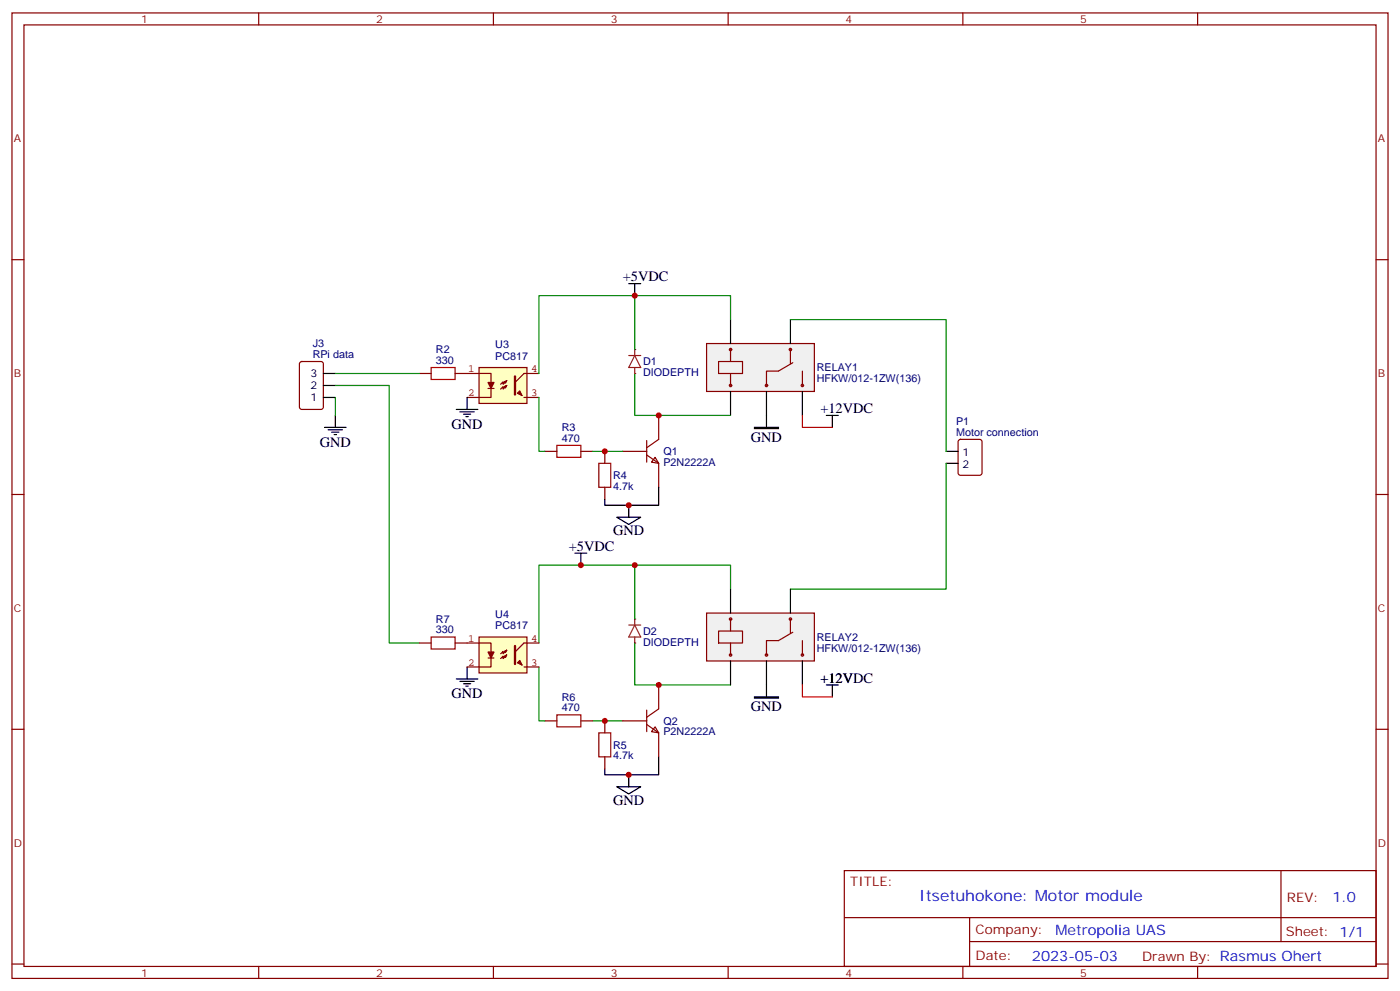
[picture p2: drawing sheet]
<svg xmlns="http://www.w3.org/2000/svg" width="412mm" height="292mm" viewBox="0 0 412 292" stroke-linecap="round" stroke-linejoin="round" font-family="sans-serif">
<g fill="none" stroke="#870000" stroke-width=".35">
<path d="M3.5 3.8h405.4v284.3h-405.4zM7.1 7.3h398.2v277.3h-398.2zM76.2 3.8v3.5M145.3 3.8v3.5M214.5 3.8v3.5M283.6 3.8v3.5M352.8 3.8v3.5M3.5 76.5h3.6M405.3 76.5h3.6M3.5 145.6h3.6M405.3 145.6h3.6M3.5 214.8h3.6"/>
<path d="M405.3 214.8h3.6M248.7 256.4h156.6v28.2h-156.6zM377.3 256.4v20.9M248.7 270.2h156.5M285.6 277.3h119.6M285.6 270.2v14.2M3.5 283.9h3.6M76.2 284.6v3.5M145.3 284.6v3.5M214.5 284.6v3.5M283.6 284.6v3.5M352.8 284.6v3.5"/>
<path d="M405.3 283.9h3.6"/>
</g>
<path d="M141.1 108.2h14.1v10.6h-14.1z" fill="#ffffc2" stroke="#850000" stroke-width=".35"/>
<g fill="#850000" stroke="#850000" stroke-width=".35">
<path d="M143.8 112.6h1.7l-.9 1.8z"/>
<path d="M152.4 115.8l.7-.7 .7 1.4z"/>
</g>
<path d="M137.6 110h7v2.6M143.8 114.4h1.7M144.6 114.4v2.7h-7M148.6 112.5l.7-.4-.4 .7zM149.3 112.1l-1.1 1.1v-.7l-.7 .7M149.3 113.5l-.4 .7-.3-.3 .7-.4-1.1 1.1v-.7l-.7 .7M154.3 117.1h4.4M158.7 110h-4.4l-2.6 2.6" fill="none" stroke="#850000" stroke-width=".35"/>
<path d="M151.7 110.9v5.3" fill="none" stroke="#850000" stroke-width=".71"/>
<path d="M88.4 106.7l.5-.2h5.6l.7 .4v13l-.4 .6-5.9 .1-.7-.5v-12.9zM123.5 110h3.5M134.1 110h3.5" fill="none" stroke="#870000" stroke-width=".35"/>
<g fill="none" stroke="#000" stroke-width=".35">
<path d="M95.2 110h3.6M95.2 117.1h3.6M95.2 113.5h3.6M137.6 117.1v3.5M95.6 125.9h6.4M96.7 126.6h4.2M97.7 127.3h2.1M98.4 128h.7M98.8 122.3v3.6M134.4 120.6h6.4M135.5 121.3h4.2M136.5 122h2.1"/>
<path d="M137.2 122.7h.7"/>
</g>
<path d="M127 108.2h7.1v3.6h-7.1z" fill="none" stroke="#a10000" stroke-width=".35"/>
<path d="M98.8 110h24.7M98.8 117.1v5.2" fill="none" stroke="#008700" stroke-width=".35"/>
<path d="M193 134.7l1 1.8-2.1-.4z" fill="#fff" stroke="#870000" stroke-width=".35"/>
<path d="M160.5 132.9h3.5M171.1 132.9h3.5M183.4 132.9h7.1M190.5 134l3.5 2.5v7M190.5 129.8v6.3M194 122.3v7.1l-3.5 2.5" fill="none" stroke="#870000" stroke-width=".35"/>
<path d="M164 131.2h7.1v3.5h-7.1z" fill="none" stroke="#a10000" stroke-width=".35"/>
<path d="M185.2 83.5h3.5M187 83.5v3.6" fill="none" stroke="#000" stroke-width=".35"/>
<path d="M208.1 101.2h31.8v14.1h-31.8z" fill="#f0f0f0" stroke="#870000" stroke-width=".35"/>
<path d="M215.2 94.1v7.1M232.8 94.1v7.1M215.2 115.3v7M225.8 115.3v7M236.4 115.3v7M181.7 152.3h7l-3.5 2.1zM185.2 148.8v3.5" fill="none" stroke="#000" stroke-width=".35"/>
<g fill="none" stroke="#870000" stroke-width=".35">
<path d="M211.7 106.5h7v3.5h-7zM215.2 102.9v3.6M215.2 110v3.5M232.8 102.9v4.3M233.5 106.8l-4.2 2.5h-3.5v4.2M236.4 109.3v4.2M178.2 132.9v3.6M178.2 143.5v3.5"/>
<circle cx="215.2" cy="113.5" r=".35"/>
<circle cx="215.2" cy="102.9" r=".35"/>
<circle cx="225.8" cy="113.5" r=".35"/>
<circle cx="232.8" cy="102.9" r=".35"/>
<circle cx="236.4" cy="113.5" r=".35"/>
</g>
<path d="M176.4 136.5h3.5v7h-3.5z" fill="none" stroke="#a10000" stroke-width=".35"/>
<path d="M158.7 117.1v15.8h1.8M187 110v12.3h28.2M174.6 132.9h8.8" fill="none" stroke="#008700" stroke-width=".35"/>
<path d="M185.2 104.7h3.5M187 104.7l1.7 3.5h-3.5zM187 102.9v1.8M187 108.2v1.8" fill="none" stroke="#8c2424" stroke-width=".35"/>
<g fill="#8c2424">
<circle cx="187" cy="110" r=".18"/>
<circle cx="187" cy="102.9" r=".18"/>
</g>
<path d="M187 87.1h-28.3v22.9M215.2 94.1v-7h-28.2v15.8M232.8 94.1h45.9v38.8M278.7 136.5v37h-45.9M215.2 173.5v-7.1h-56.5v23" fill="none" stroke="#008700" stroke-width=".35"/>
<path d="M278.7 132.9h3.5M278.7 136.5h3.5M194 143.5v5.3h-15.8v-1.8M194 222.9v5.3h-15.8v-1.8" fill="none" stroke="#000" stroke-width=".35"/>
<path d="M282.5 129.6l.4-.2h5.7l.6 .4 .1 9.5-.5 .6-5.9 .1-.6-.5-.1-9.4z" fill="none" stroke="#870000" stroke-width=".35"/>
<path d="M185.2 184.1h3.5M187 184.1l1.7 3.5h-3.5zM187 182.3v1.8M187 187.6v1.8" fill="none" stroke="#8c2424" stroke-width=".35"/>
<g fill="#8c2424">
<circle cx="187" cy="189.4" r=".18"/>
<circle cx="187" cy="182.3" r=".18"/>
</g>
<path d="M158.7 196.4v15.9h1.8M187 189.4v12.3h28.2M174.6 212.3h8.8" fill="none" stroke="#008700" stroke-width=".35"/>
<path d="M181.7 231.7h7l-3.5 2.1zM185.2 228.2v3.5" fill="none" stroke="#000" stroke-width=".35"/>
<path d="M176.4 215.8h3.5v7.1h-3.5z" fill="none" stroke="#a10000" stroke-width=".35"/>
<path d="M178.2 212.3v3.5M178.2 222.9v3.5" fill="none" stroke="#870000" stroke-width=".35"/>
<path d="M208.1 180.6h31.8v14.1h-31.8z" fill="#f0f0f0" stroke="#870000" stroke-width=".35"/>
<path d="M169.3 162.9h3.6M171.1 162.9v3.5M215.2 173.5v7.1M232.8 173.5v7.1M215.2 194.7v7M225.8 194.7v7M236.4 194.7v7" fill="none" stroke="#000" stroke-width=".35"/>
<g fill="none" stroke="#870000" stroke-width=".35">
<path d="M211.7 185.8h7v3.6h-7zM215.2 182.3v3.5M215.2 189.4v3.5M232.8 182.3v4.2M233.5 186.2l-4.2 2.5h-3.5v4.2M236.4 188.7v4.2M160.5 212.3h3.5M171.1 212.3h3.5"/>
<circle cx="215.2" cy="182.3" r=".35"/>
<circle cx="215.2" cy="192.9" r=".35"/>
<circle cx="225.8" cy="192.9" r=".35"/>
<circle cx="232.8" cy="182.3" r=".35"/>
<circle cx="236.4" cy="192.9" r=".35"/>
</g>
<path d="M164 210.5h7.1v3.6h-7.1z" fill="none" stroke="#a10000" stroke-width=".35"/>
<path d="M193 214.1l1 1.7-2.1-.3z" fill="#fff" stroke="#870000" stroke-width=".35"/>
<path d="M123.5 189.4h3.5M134.1 189.4h3.5M183.4 212.3h7.1M190.5 213.4l3.5 2.4v7.1M190.5 209.1v6.4M194 201.7v7.1l-3.5 2.4" fill="none" stroke="#870000" stroke-width=".35"/>
<path d="M134.4 200h6.4M137.6 196.4v3.6M135.5 200.7h4.2M136.5 201.4h2.1M137.2 202.1h.7" fill="none" stroke="#000" stroke-width=".35"/>
<path d="M98.8 113.5h15.9v75.9h8.8" fill="none" stroke="#008700" stroke-width=".35"/>
<path d="M127 187.6h7.1v3.5h-7.1z" fill="none" stroke="#a10000" stroke-width=".35"/>
<path d="M141.1 187.6h14.1v10.6h-14.1z" fill="#ffffc2" stroke="#850000" stroke-width=".35"/>
<g fill="#850000" stroke="#850000" stroke-width=".35">
<path d="M143.8 192h1.7l-.9 1.8z"/>
<path d="M152.4 195.2l.7-.7 .7 1.4z"/>
</g>
<path d="M137.6 189.4h7v2.6M143.8 193.8h1.7M144.6 193.8v2.6h-7M148.6 191.8l.7-.3-.4 .7zM149.3 191.5l-1.1 1v-.7l-.7 .7M149.3 192.9l-.4 .7-.3-.3 .7-.4-1.1 1.1v-.7l-.7 .7M154.3 196.4h4.4M158.7 189.4h-4.4l-2.6 2.6" fill="none" stroke="#850000" stroke-width=".35"/>
<path d="M151.7 190.3v5.2" fill="none" stroke="#850000" stroke-width=".71"/>
<path d="M187 166.4v15.9" fill="none" stroke="#008700" stroke-width=".35"/>
<path d="M225.8 122.3v3.6M243.4 122.3h3.5M245.2 122.3v3.6M225.8 201.7v3.5M243.4 201.7h3.5M245.2 201.7v3.5" fill="none" stroke="#000" stroke-width=".35"/>
<path d="M222.2 125.9h7.1v.3h-7.1zM222.2 205.2h7.1v.4h-7.1z" fill="#000" stroke="#000" stroke-width=".35"/>
<path d="M236.4 122.3v3.6h8.8M236.4 201.7v3.5h8.8" fill="none" stroke="#f00" stroke-width=".35"/>
<g fill="#c00">
<circle cx="178.2" cy="132.9" r=".88"/>
<circle cx="187" cy="87.1" r=".88"/>
<circle cx="185.2" cy="148.8" r=".88"/>
<circle cx="185.2" cy="228.2" r=".88"/>
<circle cx="194" cy="201.7" r=".88"/>
<circle cx="178.2" cy="212.3" r=".88"/>
<circle cx="171.1" cy="166.4" r=".88"/>
<circle cx="187" cy="166.4" r=".88"/>
<circle cx="194" cy="122.3" r=".88"/>
</g>
<text font-size="4.6" fill="#00f" x="270.8" y="265.4">Itsetuhokone: Motor module</text>
<g font-size="4.2">
<text x="183.4" y="82.8">+5VDC</text>
<text x="241.7" y="121.6">+12VDC</text>
<text x="94.2" y="131.5">GND</text>
<text x="133" y="126.2">GND</text>
<text x="221.2" y="130.1">GND</text>
<text x="180.6" y="157.6">GND</text>
<text x="167.6" y="162.2">+5VDC</text>
<text x="241.7" y="201">+12VDC</text>
<text x="133" y="205.6">GND</text>
<text x="221.2" y="209.5">GND</text>
<text x="180.6" y="237">GND</text>
</g>
<g font-size="4.2" fill="#00f">
<text x="392.5" y="265.7">1.0</text>
<text x="310.9" y="275.2">Metropolia UAS</text>
<text x="304" y="283">2023-05-03</text>
</g>
<g font-size="3.9" fill="#800">
<text x="250.5" y="261">TITLE:</text>
<text x="379.1" y="265.7">REV:</text>
<text x="287.4" y="275.2">Company:</text>
<text x="378.7" y="275.8">Sheet: 1/1</text>
<text x="287.4" y="282.9">Date:</text>
<text x="336.4" y="282.9">Drawn By: Rasmus Ohert</text>
</g>
<g font-size="3.2" fill="#800">
<text x="41.6" y="6.8">1</text>
<text x="110.8" y="6.8">2</text>
<text x="179.9" y="6.8">3</text>
<text x="249.1" y="6.8">4</text>
<text x="318.2" y="6.8">5</text>
<text x="4.1" y="41.9">A</text>
<text x="405.9" y="41.9">A</text>
<text x="4.1" y="111.1">B</text>
<text x="405.9" y="111.1">B</text>
<text x="4.1" y="180.2">C</text>
<text x="405.9" y="180.2">C</text>
<text x="4.1" y="249.3">D</text>
<text x="405.9" y="249.3">D</text>
<text x="41.6" y="287.6">1</text>
<text x="110.8" y="287.6">2</text>
<text x="179.9" y="287.6">3</text>
<text x="249.1" y="287.6">4</text>
<text x="318.2" y="287.6">5</text>
</g>
<g font-size="3.2" fill="#000080">
<text x="92.1" y="105.4">RPi data</text>
<text x="92.1" y="102.2">J3</text>
<text x="128.4" y="107.2">330</text>
<text x="128.4" y="104">R2</text>
<text x="145.9" y="106">PC817</text>
<text x="145.9" y="102.6">U3</text>
<text x="189.4" y="107.6">D1</text>
<text x="189.4" y="110.8">DIODEPTH</text>
<text x="240.6" y="112.5">HFKW/012-1ZW(136)</text>
<text x="240.6" y="109.3">RELAY1</text>
<text x="281.6" y="125.2">P1</text>
<text x="165.5" y="130.1">470</text>
<text x="165.5" y="126.9">R3</text>
<text x="281.6" y="128.3">Motor connection</text>
<text x="195.4" y="137.2">P2N2222A</text>
<text x="195.4" y="134">Q1</text>
<text x="180.6" y="141.1">R4</text>
<text x="180.6" y="144.3">4.7k</text>
<text x="128.4" y="183.4">R7</text>
<text x="145.9" y="185.3">PC817</text>
<text x="145.9" y="182">U4</text>
<text x="128.4" y="186.5">330</text>
<text x="189.4" y="190.1">DIODEPTH</text>
<text x="189.4" y="187">D2</text>
<text x="240.6" y="191.9">HFKW/012-1ZW(136)</text>
<text x="240.6" y="188.7">RELAY2</text>
<text x="165.5" y="209.5">470</text>
<text x="165.5" y="206.3">R6</text>
<text x="195.4" y="213.4">Q2</text>
<text x="180.6" y="220.5">R5</text>
<text x="195.4" y="216.6">P2N2222A</text>
<text x="180.6" y="223.7">4.7k</text>
</g>
<g font-size="3.2">
<text x="91.5" y="111.1">3</text>
<text x="91.5" y="118.1">1</text>
<text x="91.5" y="114.6">2</text>
<text x="283.5" y="134.3">1</text>
<text x="283.5" y="137.9">2</text>
</g>
<g font-size="3.2" fill="#840000">
<text x="137.9" y="109.6">1</text>
<text x="156.5" y="109.6">4</text>
<text x="137.9" y="116.7">2</text>
<text x="156.5" y="116.7">3</text>
<text x="137.9" y="189">1</text>
<text x="156.5" y="189">4</text>
<text x="137.9" y="196.1">2</text>
<text x="156.5" y="196.1">3</text>
</g>
</svg>
